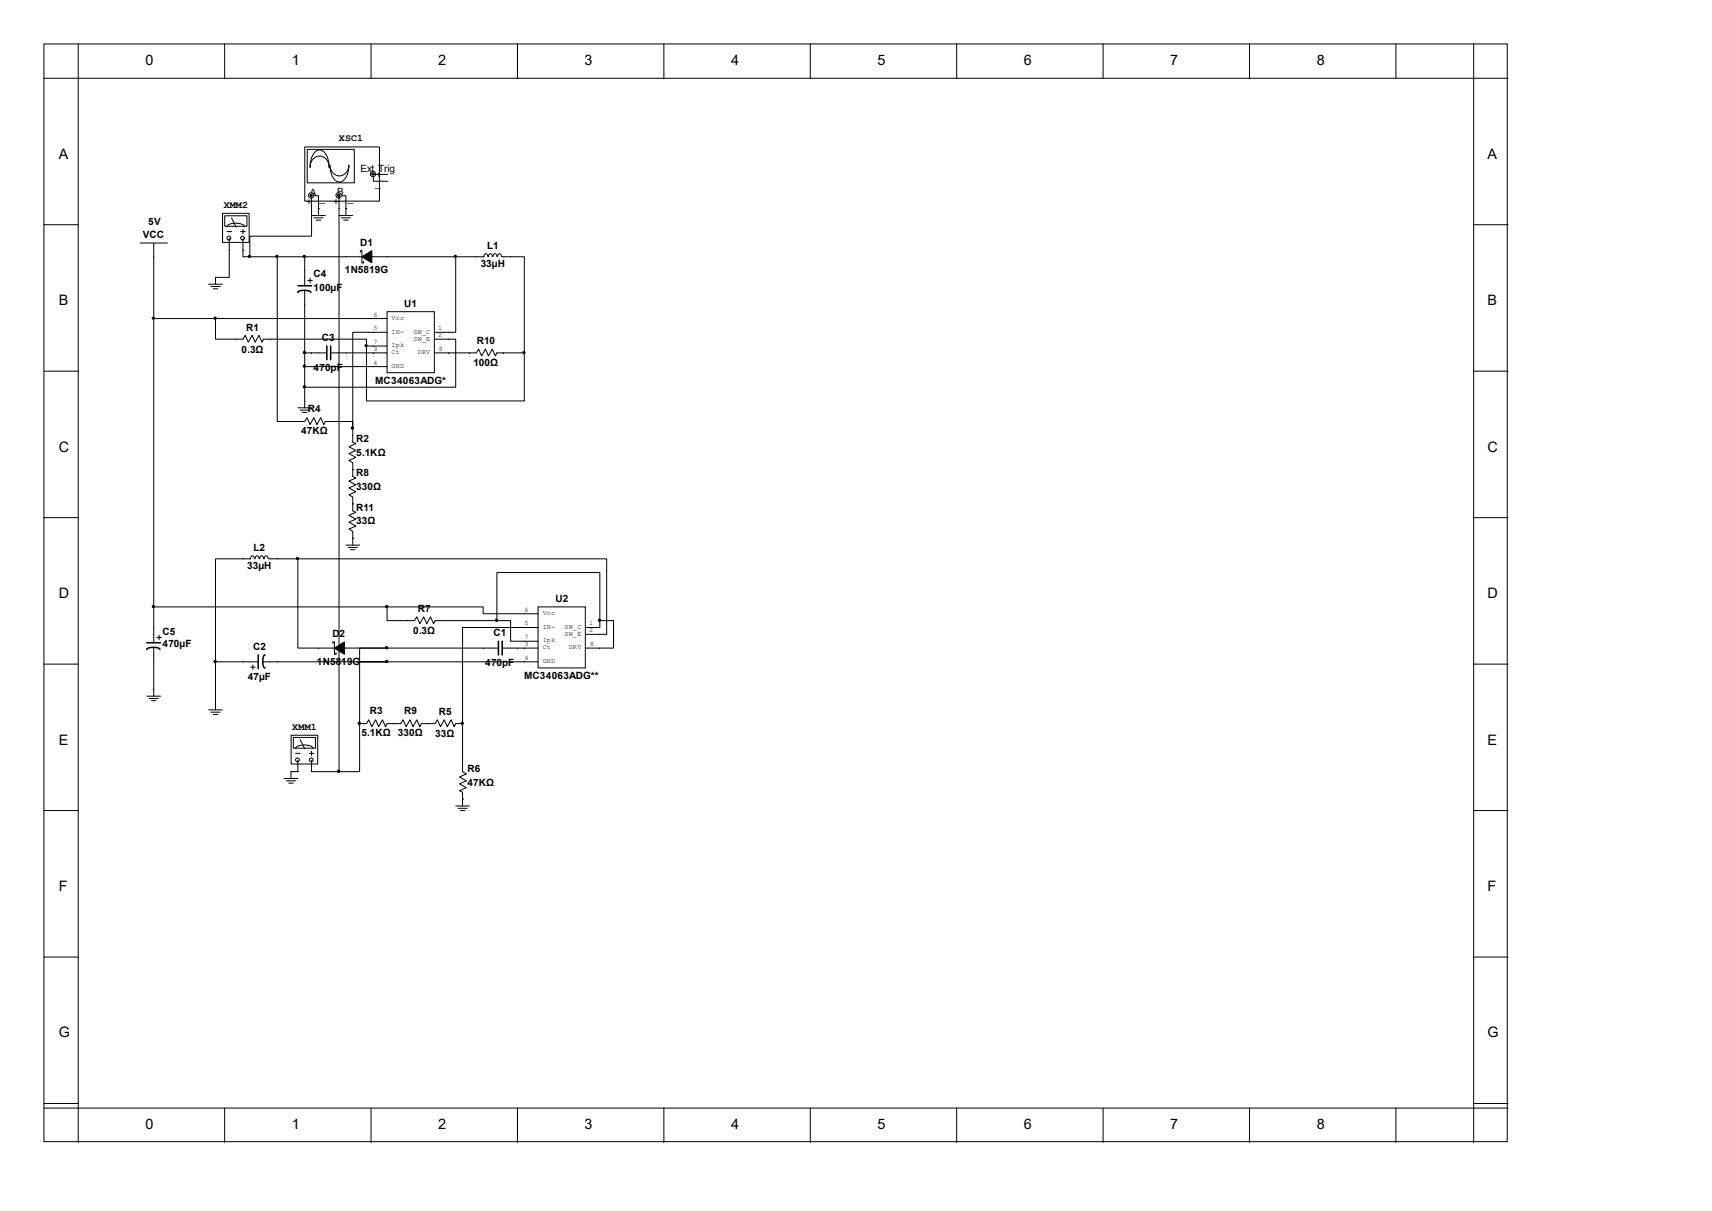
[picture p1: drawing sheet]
<svg xmlns="http://www.w3.org/2000/svg" width="297mm" height="210mm" viewBox="0 0 297 210" stroke-linecap="round" stroke-linejoin="round" font-family="sans-serif">
<g fill="none" stroke="#000" stroke-width=".17">
<path d="M7.6 7.6h253.9v190.4h-253.9zM7.6 13.6h254M13.6 7.6v190.5M39 7.6v6M64.4 7.6v6M89.8 7.6v6M115.2 7.6v6M140.6 7.6v6M166 7.6v6M191.4 7.6v6M216.8 7.6v6M242.2 7.6v6"/>
<path d="M255.7 7.6v190.5M7.6 39h6M255.7 39h5.9M36.2 49.3h2.4M36.6 49.7h1.6M37 50.1h.8M37.4 48.1v1.2M41 58.8h1.1l.4-.6 .6 1.1 .6-1.1 .6 1.1 .6-1.1 .6 1.1 .2-.5h1.2M52.9 46.9v2.7M52.9 50.4v2.5M53.4 48.6h.8M53.8 48.2v.8"/>
<path d="M60 44.5h7.2M62.5 43.7v-.2h.3v2.1h.3v-.3M64.8 55.2h2.4M64.8 57.6h2.4M67.2 54.1h8.2v10.5h-8.2zM75.5 57.6h2.4M75.5 58.8h2.4M84.6 44.5v-.3l-.3-.2-.3 .2v.3h-1.4M85.4 44.5v-.3l-.3-.2-.3 .2-.1 .3M86.2 44.5v-.3l-.3-.2-.3 .2-.1 .3M87 44.5v-.3l-.3-.2-.3 .2-.1 .3M87.1 44.5h1.5"/>
<path d="M7.6 64.4h6M51.7 73.1h1.2l.4-.7 .5 1.2 .7-1.2 .5 1.2 .6-1.2 .6 1.2 .2-.5h1.2M51.7 70.7h2.4M52.1 71.1h1.6M52.5 71.5h.8M52.9 69.5v1.2M54.1 61.2h2.5M57.5 61.2h2.5M61.2 75.5v1.2l.5 .2-1.2 .6 1.2 .6-1.2 .6 1.2 .6-1.2 .6 .7 .3v1.2M64.8 60h2.4M64.8 63.6h2.4M64.8 61.2h2.4"/>
<path d="M75.5 61.2h2.4M255.7 64.4h5.9M7.6 89.8h6M255.7 89.8h5.9M7.6 115.2h6M255.7 115.2h5.9M7.6 140.6h6M255.7 140.6h5.9M7.6 166h6M255.7 166h5.9M7.6 191.4h6M7.6 192.2h254"/>
<path d="M39 192.2v5.9M64.4 192.2v5.9M89.8 192.2v5.9M115.2 192.2v5.9M140.6 192.2v5.9M166 192.2v5.9M191.4 192.2v5.9M216.8 192.2v5.9M242.2 192.2v5.9M255.7 191.4h5.9"/>
</g>
<path d="M51.7 49.6h2.4M53.9 50.7a1.86 1.86 0 0 0-2.2 0M56.7 60v2.4M57.4 60v2.4" fill="none" stroke="#000" stroke-width=".26"/>
<g fill="#000" stroke="#000" stroke-width=".17">
<path d="M62.8 44.5l1.7-1v2.1z"/>
<circle cx="37.3" cy="55.2" r=".2"/>
<circle cx="52.8" cy="44.5" r=".2"/>
<circle cx="63.5" cy="59.9" r=".2"/>
<circle cx="79" cy="44.5" r=".2"/>
<circle cx="52.8" cy="61.1" r=".2"/>
<circle cx="52.8" cy="67.1" r=".2"/>
<circle cx="52.8" cy="63.5" r=".2"/>
<circle cx="61.1" cy="74.2" r=".2"/>
</g>
<path d="M38.7 37h4.5v5h-4.5z" fill="#fff"/>
<path d="M38.6 37h4.6v5h-4.6z" fill="none" stroke="#000" stroke-width=".17"/>
<path d="M39 37.5h3.8v1.7h-3.8z" fill="#fff"/>
<path d="M39 37.4h3.8v1.8h-3.8zM40.2 37.8l.8 1.6" fill="none" stroke="#000" stroke-width=".17"/>
<g fill="#fff" stroke="#000" stroke-width=".17">
<circle cx="42.1" cy="41.3" r=".33"/>
<circle cx="39.7" cy="41.3" r=".33"/>
</g>
<g fill="none" stroke="#000" stroke-width=".17">
<path d="M42.1 39.8v.8M42.4 39.4v-.1a1.85 1.85 0 0 0-2-.6 1 1 0 0 0-1 .6v.1M39.4 40.2h.8M39.8 41.4v6.7h-2.4M41.8 40.2h.7M42.1 41.4v1.9M46.9 58.8h16.7v1.2h1.2M52.9 44.5v2.4M52.9 52.9v16.6M60 44.5h-11.9v28.6h3.6M64.8 57.6h-3.6v16.7M64.8 55.2h-27.4v3.6h3.6"/>
<path d="M67.2 44.5h15.4M77.9 58.8h1.2v8.4h-26.2M79.1 44.5v13.1h-1.2M52.9 61.2h1.2M52.9 63.6h11.9M57.6 73.1h3.6v1.2M60 61.2h4.8M61.2 74.3v1.2M44.1 96.9v-.3l-.3-.2-.3 .2v.3h-6.1v17.9M44.9 96.9v-.3l-.3-.2-.3 .2v.3M45.7 96.9v-.3l-.3-.2-.3 .2v.3M46.5 96.9v-.3l-.3-.2-.3 .2v.3"/>
<path d="M46.6 96.9h5.1M51.7 96.9h53.6v13.1h-3.6M51.7 96.9v15.5h34.6M60 94.5h2.4M60.4 94.9h1.6M60.8 95.3h.8M61.2 93.3v1.2M26.7 119.5v1.2M37.4 114.8h7.4M37.4 114.8v8.3M43.5 115.7h.8M43.9 115.3v.8"/>
<path d="M45.6 114.8h47.7M57.8 111.6v-.3h.2v2.2h.3v-.3M67.2 112.4h-4.8v2.4h4.8M86.2 107.6h2.4v3.6h4.7M86.2 107.6v-8.3h17.9v8.3M87.3 112.4h6M91 108.8h2.3M93.3 105.3h8.2v10.5h-8.2zM93.3 106.4h-9.5v-1.1h-16.6v2.3h4.7l.4-.6 .5 1.2 .7-1.2 .5 1.2 .7-1.2 .5 1.2 .3-.6h10.7M104.1 107.6h2.3v4.8h-4.7M104.1 107.6v1.2h-2.4M25.5 120.7h2.4"/>
<path d="M25.9 121.1h1.6M26.3 121.5h.8M36.2 123.1h2.4M36.6 123.5h1.6M37 123.9h.8M79.1 139.8h2.3M80.2 132.6v1.2l.7 .4-1.2 .6 1.2 .6-1.2 .5 1.2 .7-1.2 .5 .5 .3v2.4M80.2 138.6h.1M79.5 140.2h1.5M79.9 140.6h.7"/>
</g>
<g fill="#000" stroke="#000" stroke-width=".17">
<path d="M58 112.4l1.7-1.1v2.2z"/>
<circle cx="48" cy="44.5" r=".2"/>
<circle cx="51.6" cy="96.9" r=".2"/>
<circle cx="37.3" cy="114.7" r=".2"/>
<circle cx="67.1" cy="112.3" r=".2"/>
<circle cx="67.1" cy="105.2" r=".2"/>
<circle cx="67.1" cy="114.7" r=".2"/>
<circle cx="86.1" cy="107.6" r=".2"/>
<circle cx="104" cy="107.6" r=".2"/>
</g>
<path d="M44.8 113.6v2.4M46 113.6a1.85 1.85 0 0 0-.1 2.2h.1M86.5 111.2v2.4M87.1 111.2v2.4" fill="none" stroke="#000" stroke-width=".26"/>
<path d="M50.5 127.6h4.6v4.9h-4.6z" fill="#fff"/>
<path d="M50.5 127.5h4.6v5h-4.6z" fill="none" stroke="#000" stroke-width=".17"/>
<path d="M50.9 127.9h3.8v1.9h-3.8z" fill="#fff"/>
<path d="M50.9 127.9h3.8v1.9h-3.8zM52.1 128.3l.8 1.6" fill="none" stroke="#000" stroke-width=".17"/>
<g fill="#fff" stroke="#000" stroke-width=".17">
<circle cx="54" cy="131.8" r=".33"/>
<circle cx="51.6" cy="131.8" r=".33"/>
</g>
<path d="M24.3 42.1h4.8M26.7 42.1v13.1h10.7M49.3 135h2.4M49.7 135.4h1.6M50.1 135.8h.8M51.3 130.7h.8M51.7 131.8v2h-1.2v1.2M53.7 130.7h.8M54.1 130.3v.7M54.1 131.8v2M54.3 129.9v-.1a1.85 1.85 0 0 0-2-.6 1 1 0 0 0-1 .6v.1" fill="none" stroke="#000" stroke-width=".17"/>
<circle cx="26.6" cy="55.2" r=".2" fill="#000" stroke="#000" stroke-width=".17"/>
<path d="M52.9 25.5h12.9v9.4h-12.9z" fill="#fff"/>
<path d="M52.9 25.5h12.9v9.4h-12.9z" fill="none" stroke="#000" stroke-width=".17"/>
<path d="M53.3 26h8.2v5.7h-8.2z" fill="#fff"/>
<path d="M53.3 25.9h8.2v5.8h-8.2zM54.7 26.3a1.26 1.26 0 0 1 2 .8l.4 1.2v.7a1.68 1.68 0 0 0-1.7-1.9 1.68 1.68 0 0 0-1.6 2v-.1a3.8 3.8 0 0 1 .9-2.7zM57.2 28.7a1.66 1.66 0 0 0 1.7 1.8 1.66 1.66 0 0 0 1.6-1.9 3.1 3.1 0 0 1-1.2 2.9 1.3 1.3 0 0 1-1.7-1l-.3-1.2z" fill="none" stroke="#000" stroke-width=".17"/>
<g fill="#fff" stroke="#000" stroke-width=".17">
<circle cx="58.8" cy="33.9" r=".46"/>
<circle cx="54" cy="33.9" r=".46"/>
<circle cx="64.7" cy="30.2" r=".46"/>
</g>
<g fill="none" stroke="#000" stroke-width=".17">
<path d="M54.1 34.2v6.8h-10.8v3.5M54.1 37.4h2.3M54.5 37.8h1.5M54.6 33.9h.6v3.5M54.8 38.2h.8M55.2 36.2h.1M58.8 33.9v99.9M58.8 37.4h2.4M59.2 37.8h1.6M59.3 33.9h.7v3.5M59.6 38.2h.8M60 36.2h.1"/>
<path d="M64.8 30.8v.6h2.4M64.9 30.2h2.3M26.7 55.2v56.3M42.1 43.3v1.2h1.2M43.3 44.5h4.8M88.6 44.5h2.4v16.7M63.6 60v9.5h27.4v-8.3M77.9 61.2h4.7l.4-.7 .6 1.2 .6-1.2 .5 1.2 .7-1.2 .5 1.2 .3-.5h4.8M61.2 81.4v1.2l.5 .3-1.2 .5 1.2 .7-1.2 .5 1.2 .7-1.2 .5 .7 .4v2.4l.5 .2-1.2 .6 1.2 .6-1.2 .6 1.2 .6-1.2 .6 .7 .4v1.1M61.2 81.4h.1M61.2 93.3h.1M61.2 87.4h.1"/>
<path d="M26.7 112.3v7.2M26.7 105.3h40.5M27.2 110.5h.8M27.6 110.1v.8M67.2 114.8h-4.8v10.7M91 108.8h-10.8v16.7M54.1 133.8h4.7M62.4 125.5h1.2l.4-.7 .5 1.2 .7-1.2 .5 1.2 .7-1.2 .5 1.2 .3-.5h2.3l.4-.7 .6 1.2 .6-1.2 .5 1.2 .7-1.2 .5 1.2 .3-.5h2.4l.4-.7 .5 1.2 .7-1.2 .5 1.2 .7-1.2 .5 1.2 .3-.5h1.1M62.4 125.5v8.3h-3.6M62.4 125.5h.1M68.3 125.5h.1M74.3 125.5h.1"/>
<path d="M80.2 125.5h.1M80.2 125.5v7.1"/>
</g>
<g fill="#000" stroke="#000" stroke-width=".17">
<circle cx="54" cy="33.9" r=".2"/>
<circle cx="58.8" cy="33.9" r=".2"/>
<circle cx="64.7" cy="30.2" r=".2"/>
<circle cx="43.3" cy="44.5" r=".2"/>
<circle cx="90.9" cy="61.1" r=".2"/>
<circle cx="26.6" cy="105.2" r=".2"/>
<circle cx="58.8" cy="133.8" r=".2"/>
<circle cx="62.3" cy="125.4" r=".2"/>
<circle cx="80.2" cy="125.4" r=".2"/>
</g>
<path d="M25.5 111.5h2.4M27.7 112.7v-.1a1.86 1.86 0 0 0-2.2 0v.1" fill="none" stroke="#000" stroke-width=".26"/>
<g font-size="2.5">
<text x="25.2" y="11.2">0</text>
<text x="50.6" y="11.2">1</text>
<text x="76" y="11.2">2</text>
<text x="101.4" y="11.2">3</text>
<text x="126.8" y="11.2">4</text>
<text x="152.2" y="11.2">5</text>
<text x="177.6" y="11.2">6</text>
<text x="203" y="11.2">7</text>
<text x="228.4" y="11.2">8</text>
<text x="10.2" y="27.5">A</text>
<text x="258.1" y="27.5">A</text>
<text x="10.2" y="52.9">B</text>
<text x="258.1" y="52.9">B</text>
<text x="10.2" y="78.3">C</text>
<text x="258.1" y="78.3">C</text>
<text x="10.2" y="103.7">D</text>
<text x="258.1" y="103.7">D</text>
<text x="10.2" y="129.1">E</text>
<text x="258.1" y="129.1">E</text>
<text x="10.2" y="154.5">F</text>
<text x="258.1" y="154.5">F</text>
<text x="10.2" y="179.9">G</text>
<text x="258.1" y="179.9">G</text>
<text x="25.2" y="195.8">0</text>
<text x="50.6" y="195.8">1</text>
<text x="76" y="195.8">2</text>
<text x="101.4" y="195.8">3</text>
<text x="126.8" y="195.8">4</text>
<text x="152.2" y="195.8">5</text>
<text x="177.6" y="195.8">6</text>
<text x="203" y="195.8">7</text>
<text x="228.4" y="195.8">8</text>
</g>
<g font-size="1.7">
<text x="58.8" y="24.5">XSC1</text>
<text x="62.5" y="29.8">Ext Trig</text>
<text x="53.1" y="35.5">+</text>
<text x="53.8" y="33.9">A</text>
<text x="55.5" y="35.1">_</text>
<text x="57.8" y="35.5">+</text>
<text x="58.5" y="33.8">B</text>
<text x="60.3" y="35.1">_</text>
<text x="65.1" y="32.5">_</text>
<text x="65.2" y="30.9">+</text>
<text x="24.8" y="41.3">VCC</text>
<text x="25.7" y="39.1">5V</text>
<text x="38.8" y="36">XMM2</text>
<text x="59.8" y="47.4">1N5819G</text>
<text x="62.5" y="42.7">D1</text>
<text x="83.4" y="46.4">33µH</text>
<text x="84.5" y="43.2">L1</text>
<text x="54.4" y="48.1">C4</text>
<text x="54.4" y="50.5">100µF</text>
<text x="70.1" y="53.3">U1</text>
<text x="42.7" y="57.3">R1</text>
<text x="55.8" y="59.1">C3</text>
<text x="82.7" y="59.6">R10</text>
<text x="41.9" y="61.2">0.3Ω</text>
<text x="54.4" y="64.3">470pF</text>
<text x="82.1" y="63.4">100Ω</text>
<text x="53.4" y="71.5">R4</text>
<text x="65.1" y="66.6">MC34063ADG*</text>
<text x="52.2" y="75.3">47KΩ</text>
<text x="61.8" y="76.7">R2</text>
<text x="61.8" y="79">5.1KΩ</text>
<text x="61.8" y="82.6">R8</text>
<text x="61.8" y="85">330Ω</text>
<text x="61.8" y="88.6">R11</text>
<text x="44" y="95.6">L2</text>
<text x="61.8" y="90.9">33Ω</text>
<text x="42.9" y="98.8">33µH</text>
<text x="72.5" y="106.2">R7</text>
<text x="96.4" y="104.4">U2</text>
<text x="28.2" y="110.1">C5</text>
<text x="28.2" y="112.2">470µF</text>
<text x="43.9" y="112.6">C2</text>
<text x="57.7" y="110.5">D2</text>
<text x="71.7" y="110">0.3Ω</text>
<text x="85.6" y="110.2">C1</text>
<text x="43" y="117.9">47µF</text>
<text x="55" y="115.3">1N5819G</text>
<text x="84.2" y="115.5">470pF</text>
<text x="90.9" y="117.8">MC34063ADG**</text>
<text x="64.2" y="123.9">R3</text>
<text x="70.1" y="123.9">R9</text>
<text x="76.1" y="124">R5</text>
<text x="50.7" y="126.5">XMM1</text>
<text x="62.7" y="127.7">5.1KΩ</text>
<text x="69" y="127.7">330Ω</text>
<text x="75.5" y="127.8">33Ω</text>
<text x="81.1" y="133.9">R6</text>
<text x="81.1" y="136.3">47KΩ</text>
</g>
<g font-size="1.2">
<text x="64.8" y="54.9">6</text>
<text x="64.8" y="57.3">5</text>
<text x="64.8" y="59.6">7</text>
<text x="67.9" y="55.5">Vcc</text>
<text x="67.9" y="57.9">IN-</text>
<text x="71.8" y="59.1">SW_E</text>
<text x="71.8" y="57.9">SW_C</text>
<text x="76" y="58.5">2</text>
<text x="76" y="57.3">1</text>
<text x="64.8" y="63.2">4</text>
<text x="64.8" y="60.8">3</text>
<text x="67.9" y="60.2">Ipk</text>
<text x="67.9" y="63.8">GND</text>
<text x="67.9" y="61.4">Ct</text>
<text x="72.5" y="61.4">DRV</text>
<text x="76.2" y="60.8">8</text>
<text x="91" y="106.1">6</text>
<text x="94.1" y="106.7">Vcc</text>
<text x="91" y="108.5">5</text>
<text x="91" y="110.9">7</text>
<text x="91" y="112.1">3</text>
<text x="94.1" y="109.1">IN-</text>
<text x="94.1" y="111.4">Ipk</text>
<text x="94.1" y="112.6">Ct</text>
<text x="98" y="110.2">SW_E</text>
<text x="98" y="109.1">SW_C</text>
<text x="98.7" y="112.6">DRV</text>
<text x="102.2" y="109.6">2</text>
<text x="102.2" y="108.5">1</text>
<text x="102.4" y="112.1">8</text>
<text x="91" y="114.4">4</text>
<text x="94.1" y="115">GND</text>
</g>
</svg>
